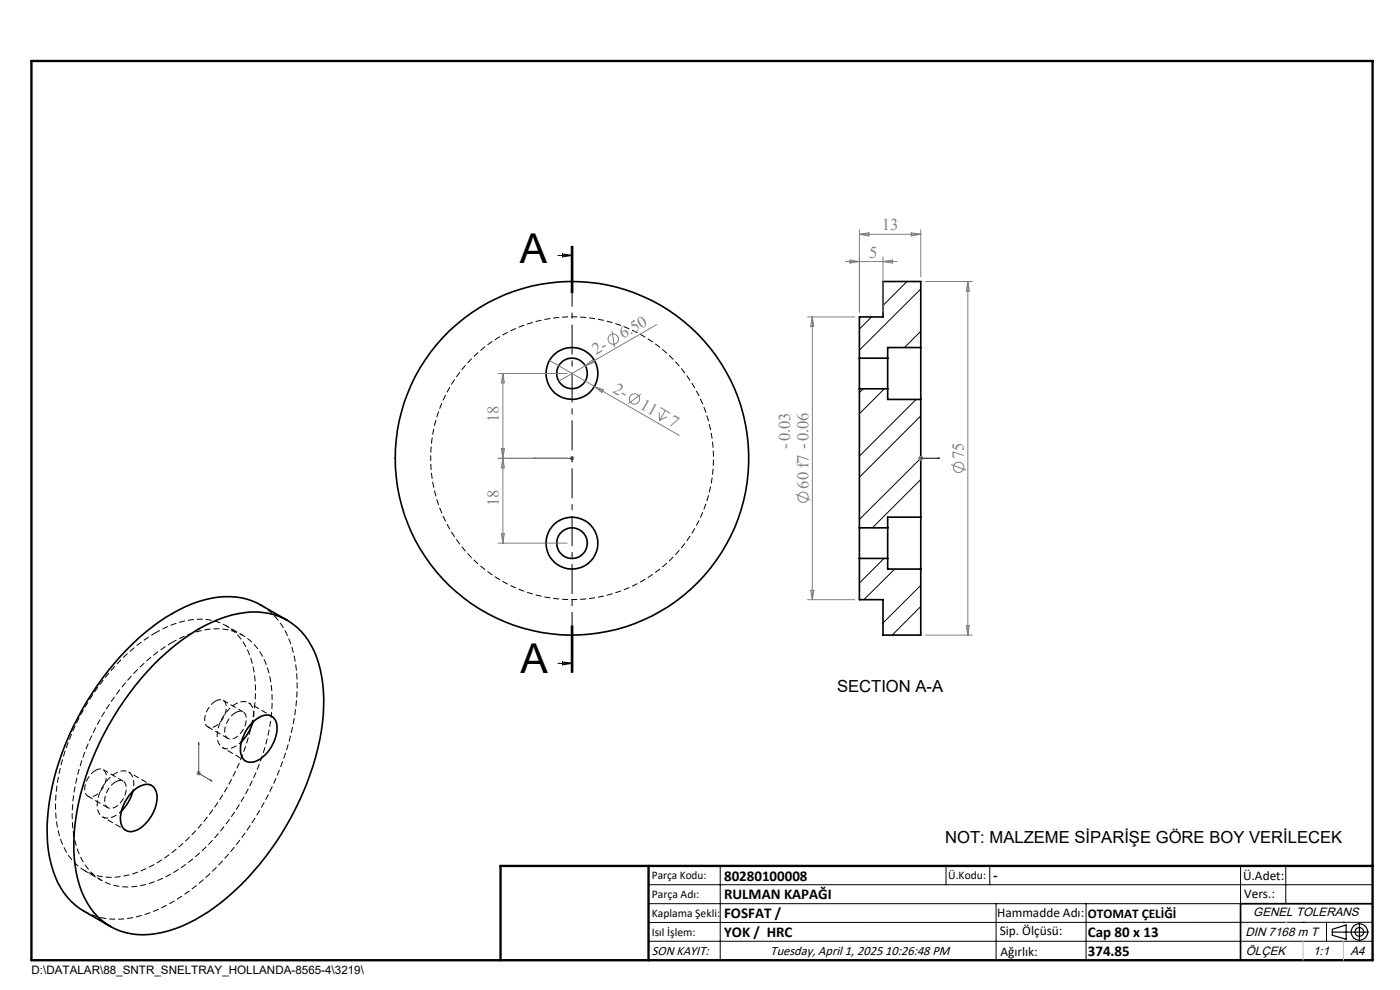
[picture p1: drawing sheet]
<svg xmlns="http://www.w3.org/2000/svg" width="297mm" height="210mm" viewBox="0 0 297 210" stroke-linecap="round" stroke-linejoin="round" font-family="sans-serif">
<path d="M91.4 97.2a30 30 0 0 0 44.4 26.3 30 30 0 0 0 1.6-51.7 30 30 0 0 0-46 23.6v1.8M53.6 153.2a3.8 3.8 0 0 0-.8-4.1 2.66 2.66 0 0 0-2.8 .2M28.2 167.9a3.8 3.8 0 0 0-.8-4.1 2.66 2.66 0 0 0-2.9 .2" fill="none" stroke="#000" stroke-width=".21" stroke-dasharray="1.3 .6" stroke-dashoffset=".7" stroke-linecap="butt"/>
<g fill="none" stroke="#000" stroke-width=".35">
<path d="M182.3 76v6.5M182.3 76h6M188.3 76v6.5M195.3 73.7v11M195.3 73.7v-14h-8v7.5h-5v8.8M195.3 73.7h-7v2.3M182.3 82.5h6M182.3 82.5v29.5M188.3 82.5v2.2h7M195.3 84.7v25M182.3 112v6.5M182.3 118.5v8.7h5v7.5h8v-14"/>
<path d="M182.3 118.5h6M182.3 112h6M188.3 112v6.5M188.3 118.5v2.2h7M195.3 109.7v11M195.3 109.7h-7v2.3M60.9 131.6l-5.7-3.3a15.7 15.7 0 0 0-13-.7 40.3 40.3 0 0 0-16.7 11.7 60.6 60.6 0 0 0-15.3 33 26.5 26.5 0 0 0 2.7 16 13.6 13.6 0 0 0 4.8 4.9l5.7 3.3M32.4 141.2a38.1 38.1 0 0 1 16.8-10.8 14.6 14.6 0 0 1 13.9 2.8 18.3 18.3 0 0 1 5.4 12 45.6 45.6 0 0 1-4.1 22.7 59.3 59.3 0 0 1-20.1 25.4 25.5 25.5 0 0 1-15.1 5 13.8 13.8 0 0 1-12.3-10.4 36.7 36.7 0 0 1 .7-21.3 63.2 63.2 0 0 1 14.8-25.4zM53.3 153.5a4 4 0 0 1 4.1-1.7 3.1 3.1 0 0 1 1.3 3.8 8.2 8.2 0 0 1-4.6 6 2.19 2.19 0 0 1-3.1-2.2 8.3 8.3 0 0 1 2.3-5.9zM53.6 153.2a9.7 9.7 0 0 1-2.4 4.1M28.2 167.9a8.7 8.7 0 0 1-2.4 4.1M28.4 167.7a3.3 3.3 0 0 1 3.9-1 3.9 3.9 0 0 1 .8 4.3 7.8 7.8 0 0 1-5 5.4 2.19 2.19 0 0 1-2.5-2.3 8.4 8.4 0 0 1 2.8-6.4z"/>
<path d="M291.2 191.7h-28v12"/>
<circle cx="121.4" cy="79.2" r="5.5"/>
<circle cx="121.4" cy="79.2" r="3.2"/>
<circle cx="121.3" cy="97.2" r="37.5"/>
<circle cx="121.4" cy="115.2" r="5.5"/>
<circle cx="121.4" cy="115.2" r="3.2"/>
</g>
<g fill="none" stroke="#000" stroke-width=".21">
<path d="M118.4 54.2h3M119.3 53.9l2.1 .3-2.1 .3zM121.2 52.2v10M121.4 52.2v10M121.5 52.2v10M192.4 59.7l-5.1 5.1M184.9 67.2l-2.6 2.6M195.3 70.3l-3.4 3.4M195.3 61.3l-13 13M183.1 82.5l-.8 .8M187.6 82.5l-5.3 5.3M194.3 84.7l-12 12.1"/>
<path d="M195.3 97.2l-13 13M195.3 88.2l-13 13M187.5 118.5l-5.2 5.2M195.3 101.7l-10.2 10.3M121.2 132.7v10M121.4 132.7v10M121.5 132.7v10zM189.8 120.7l-6.5 6.5M195.3 124.2l-8 7.9M195.3 128.6l-6 6.1M118.4 140.7h3M119.3 140.4l2.1 .3-2.1 .3z"/>
<path d="M137.6 187.7h153.6M137.6 191.7h153.6M137.6 199.7h153.6M152.8 183.7v20M200.7 183.7v4M210 183.7v4M211.3 191.7v12M230.4 191.7v12M263.2 183.7v20M272.8 183.7v8M276.4 195.6h.1M281.4 195.6v4.1"/>
<path d="M285 195.6h.1M291.2 195.6l-153.6 .1"/>
</g>
<path d="M17.8 193.2a16.1 16.1 0 0 0 13.8 .5 44.5 44.5 0 0 0 19.1-15.2 58.3 58.3 0 0 0 12.3-31.8 23.6 23.6 0 0 0-3.9-15 13.1 13.1 0 0 0-3.8-3.4" fill="none" stroke="#000" stroke-width=".21" stroke-dasharray="1.3 .6" stroke-linecap="butt"/>
<path d="M33 134.2a45.8 45.8 0 0 0-18.1 22.1 35 35 0 0 0-2.6 19.8 12.2 12.2 0 0 0 7.2 9.3 15 15 0 0 0 11.6-1.2 41.6 41.6 0 0 0 17.2-17.4 41.6 41.6 0 0 0 5.8-22.1 14.9 14.9 0 0 0-5.3-11.5 12.2 12.2 0 0 0-10.8-1.2 23.4 23.4 0 0 0-5 2.2M36.5 136.3a45.8 45.8 0 0 0-18 22 35 35 0 0 0-2.7 19.9 12.2 12.2 0 0 0 7.3 9.3 15 15 0 0 0 11.5-1.2 41.6 41.6 0 0 0 17.3-17.5 41.6 41.6 0 0 0 5.8-22.1 14.9 14.9 0 0 0-5.4-11.4 12.2 12.2 0 0 0-10.7-1.2 23.4 23.4 0 0 0-5.1 2.2" fill="none" stroke="#000" stroke-width=".21" stroke-dasharray="1.3 .6" stroke-dashoffset=".2" stroke-linecap="butt"/>
<path d="M51.5 134.8l-3.5-2.1M50 149.3a8.2 8.2 0 0 0-3.8 7.8 2.21 2.21 0 0 0 3.5 1.4l1.5-1.2M24.5 164a8.2 8.2 0 0 0-3.8 7.8 2.21 2.21 0 0 0 3.5 1.4l1.6-1.2M18 184.7l3.5 2" fill="none" stroke="#000" stroke-width=".21" stroke-dasharray="1.3 .6" stroke-dashoffset=".5" stroke-linecap="butt"/>
<path d="M44.1 154.2l4.2 2.4M45.7 148.7a4.6 4.6 0 0 0-2 5 1.52 1.52 0 0 0 2.4 0 4.4 4.4 0 0 0 1.7-4.7 1.39 1.39 0 0 0-2.1-.3M50 151.2a1.44 1.44 0 0 1 1.7-.1 1.44 1.44 0 0 1 .5 1.6 4.6 4.6 0 0 1-3.1 4.1 1.41 1.41 0 0 1-1.4-1.9 5.1 5.1 0 0 1 2.3-3.7M51.6 151l-4.3-2.4M18.6 168.9l4.3 2.4M20.3 163.4a4.6 4.6 0 0 0-2.1 5 1.52 1.52 0 0 0 2.5 0 4.4 4.4 0 0 0 1.6-4.7 1.39 1.39 0 0 0-2-.3M24.5 165.9a1.44 1.44 0 0 1 1.8-.1 1.44 1.44 0 0 1 .5 1.6 4.6 4.6 0 0 1-3.1 4.1 1.41 1.41 0 0 1-1.5-1.9 5.1 5.1 0 0 1 2.3-3.7M26.1 165.7l-4.2-2.4" fill="none" stroke="#000" stroke-width=".21" stroke-dasharray="1.3 .6" stroke-dashoffset=".1" stroke-linecap="butt"/>
<path d="M47.2 158.6l5 2.8M57.7 151.9l-5-2.8M21.8 173.3l4.9 2.8M32.2 166.6l-4.9-2.8" fill="none" stroke="#000" stroke-width=".21" stroke-dasharray="1.3 .6" stroke-dashoffset=".6" stroke-linecap="butt"/>
<g fill="none" stroke="#808080" stroke-width=".21">
<path d="M179.3 55.5h11M180.3 55.2l2 .3-2 .3zM182.3 48.7v17.5M182.3 49.7h13M182.3 49.7l2-.3v.7zM187.3 54.5v11.7M187.3 55.5l2-.3v.6zM193.3 49.4l2 .3-2 .4zM195.3 48.7v10M196.3 59.7h10M205.3 59.7v75M205.3 59.7l.3 2h-.6z"/>
<path d="M105.7 79.2h14.6M106.7 79.2v36M106.7 79.2l.3 2h-.6zM116.6 76.5l9.5 5.5M124.1 77.6l-5.6 3.2M124.1 77.6l1.6-1.3 .3 .6zM129.9 70.3l.5 3.3M139.3 68.9l-15.2 8.7M171.3 67.2h10M172.3 67.2v60M172.3 67.2l.3 2h-.6zM105.7 97.2h14.6"/>
<path d="M106.4 95.2l.6 4h-.6l.6-4zM120.8 97.2h1M121 96.9l.7 .7M121.4 96.7v1M121.7 96.9l-.7 .7M126.1 82l18 10.4M126.1 82l1.9 .7-.3 .5zM135.9 83.6l-2.6 2.1M139.8 87.4l.1 1.8M140.1 86.4l2.1 1.3M141.1 87.1l-1.2 2.1M141.5 88.4l-1.6 .8"/>
<path d="M194.8 97.2h1M195 96.9l.7 .7M195.3 96.7v1M195.7 96.9l-.7 .7M201.8 98.5l3.1 1.3M105.7 115.2h14.6M106.4 113.2h.6l-.3 2zM168.8 104.8l3.1 1.3M171.3 127.2h10M172 125.2h.6l-.3 2zM196.3 134.7h10M205 132.7h.6l-.3 2z"/>
<path d="M41.7 164h1M41.8 163.7l.7 .7M42.2 163.5v1M42.5 163.7l-.7 .7"/>
<circle cx="130.1" cy="71.9" r="1.09"/>
<circle cx="134.6" cy="84.6" r="1.1"/>
<circle cx="203.4" cy="99.1" r="1.1"/>
<circle cx="170.4" cy="105.5" r="1.09"/>
</g>
<g fill="none" stroke="#000" stroke-width=".25">
<path d="M282.6 197.7h7.8M282.6 197.1l3-.9v3l-3-.8zM288.4 195.8v3.8M106.2 203.7h185"/>
<circle cx="288.4" cy="197.7" r="1.74"/>
<circle cx="288.4" cy="197.7" r=".93"/>
</g>
<path d="M113.3 97.2h.4h-.4M113.3 97.2h8.1M121.2 97.2h.2zM121.4 97.2h.1M195.2 97.2h.2zM195.3 97.2h.1M195.3 97.2h4M199.3 97.2h-.4h.4M42.2 157.5v.4l-.1-.1zM42.2 157.5v6.5l2.8 1.7M44.7 165.4l.3 .3-.3-.1z" fill="none" stroke="#00f" stroke-width=".21"/>
<path d="M121.4 52.2v90.5" fill="none" stroke="#000" stroke-width=".21" stroke-dasharray="6.3 1.3 1.3 1.3" stroke-dashoffset="3.6" stroke-linecap="butt"/>
<path d="M6.7 12.9h284.5v190.8h-284.5zM137.6 183.7v20M291.2 183.7h-185v20" fill="none" stroke="#000" stroke-width=".5"/>
<path d="M276.4 199.7v4M285 199.7v4" fill="none" stroke="#c0c0c0" stroke-width=".21"/>
<path d="M272.8 195.6h.1" fill="none" stroke="#c0c0c0" stroke-width=".25"/>
<g fill="#00f">
<path d="M121.2 97.2h.2zM113.3 97.2h.4z"/>
<path d="M44.7 165.4l.3 .3-.3-.1zM42.2 157.5v.4l-.1-.1z"/>
<path d="M198.9 97.2h.4zM195.2 97.2h.2zM198.9 97.2h.4zM195.2 97.2h.2z"/>
</g>
<g font-size="8.7">
<text x="110.3" y="55.8">A</text>
<text x="110.4" y="142.7">A</text>
</g>
<g font-size="3.5" fill="#808080">
<text x="187.1" y="48.9">13</text>
<text x="184.4" y="54.6">5</text>
<text x="132.2" y="72" transform="rotate(-30 132.2 72)">6.50</text>
<text x="126.5" y="75.3" transform="rotate(-30 126.5 75.3)">2-</text>
<text x="129.9" y="83.2" transform="rotate(30 129.9 83.2)">2-</text>
<text x="105.9" y="89.5" transform="rotate(-90 105.9 89.5)">18</text>
<text x="135.6" y="86.5" transform="rotate(30 135.6 86.5)">11</text>
<text x="141.7" y="90" transform="rotate(30 141.7 90)">7</text>
<text x="167.6" y="95.2" transform="rotate(-90 167.6 95.2)">-0.03</text>
<text x="204.5" y="97.3" transform="rotate(-90 204.5 97.3)">75</text>
<text x="105.9" y="107.3" transform="rotate(-90 105.9 107.3)">18</text>
<text x="171.5" y="103.7" transform="rotate(-90 171.5 103.7)">60 f7 -0.06</text>
</g>
<g font-size="3.5">
<text x="177.6" y="146.7">SECTION A-A</text>
<text x="200.5" y="178.8">NOT: MALZEME SİPARİŞE GÖRE BOY VERİLECEK</text>
</g>
<g font-size="3.2">
<text x="153.6" y="190.8">RULMAN KAPAĞI</text>
<text x="153.6" y="186.8">80280100008</text>
<text x="210.7" y="186.6">-</text>
<text x="153.6" y="194.8">FOSFAT /</text>
<text x="153.6" y="198.8">YOK / HRC</text>
<text x="230.8" y="198.7">Cap 80 x 13</text>
<text x="230.8" y="202.8">374.85</text>
</g>
<g font-size="2.8">
<text x="263.7" y="186.7">Ü.Adet:</text>
<text x="263.9" y="190.5">Vers.:</text>
<text x="211.5" y="194.5">Hammadde Adı:</text>
<text x="230.8" y="194.7">OTOMAT ÇELİĞİ</text>
<text x="138.3" y="202.6">SON KAYIT:</text>
<text x="163.5" y="202.6">Tuesday, April 1, 2025 10:26:48 PM</text>
<text x="212.1" y="198.4">Sip. Ölçüsü:</text>
<text x="212.2" y="202.7">Ağırlık:</text>
</g>
<g font-size="2.6">
<text x="265.9" y="194.4">GENEL TOLERANS</text>
<text x="264.2" y="198.5">DIN 7168 m T</text>
<text x="264.3" y="202.6">ÖLÇEK</text>
<text x="278.5" y="202.6">1:1</text>
<text x="286.5" y="202.6">A4</text>
</g>
<g font-size="2.5">
<text x="138.3" y="186.4">Parça Kodu:</text>
<text x="138.3" y="190.5">Parça Adı:</text>
<text x="201.2" y="186.5">Ü.Kodu:</text>
<text x="138.3" y="194.5">Kaplama Şekli:</text>
<text x="138.3" y="198.6">Isıl İşlem:</text>
<text x="6.7" y="206.7">D:\DATALAR\88_SNTR_SNELTRAY_HOLLANDA-8565-4\3219\</text>
</g>
</svg>
